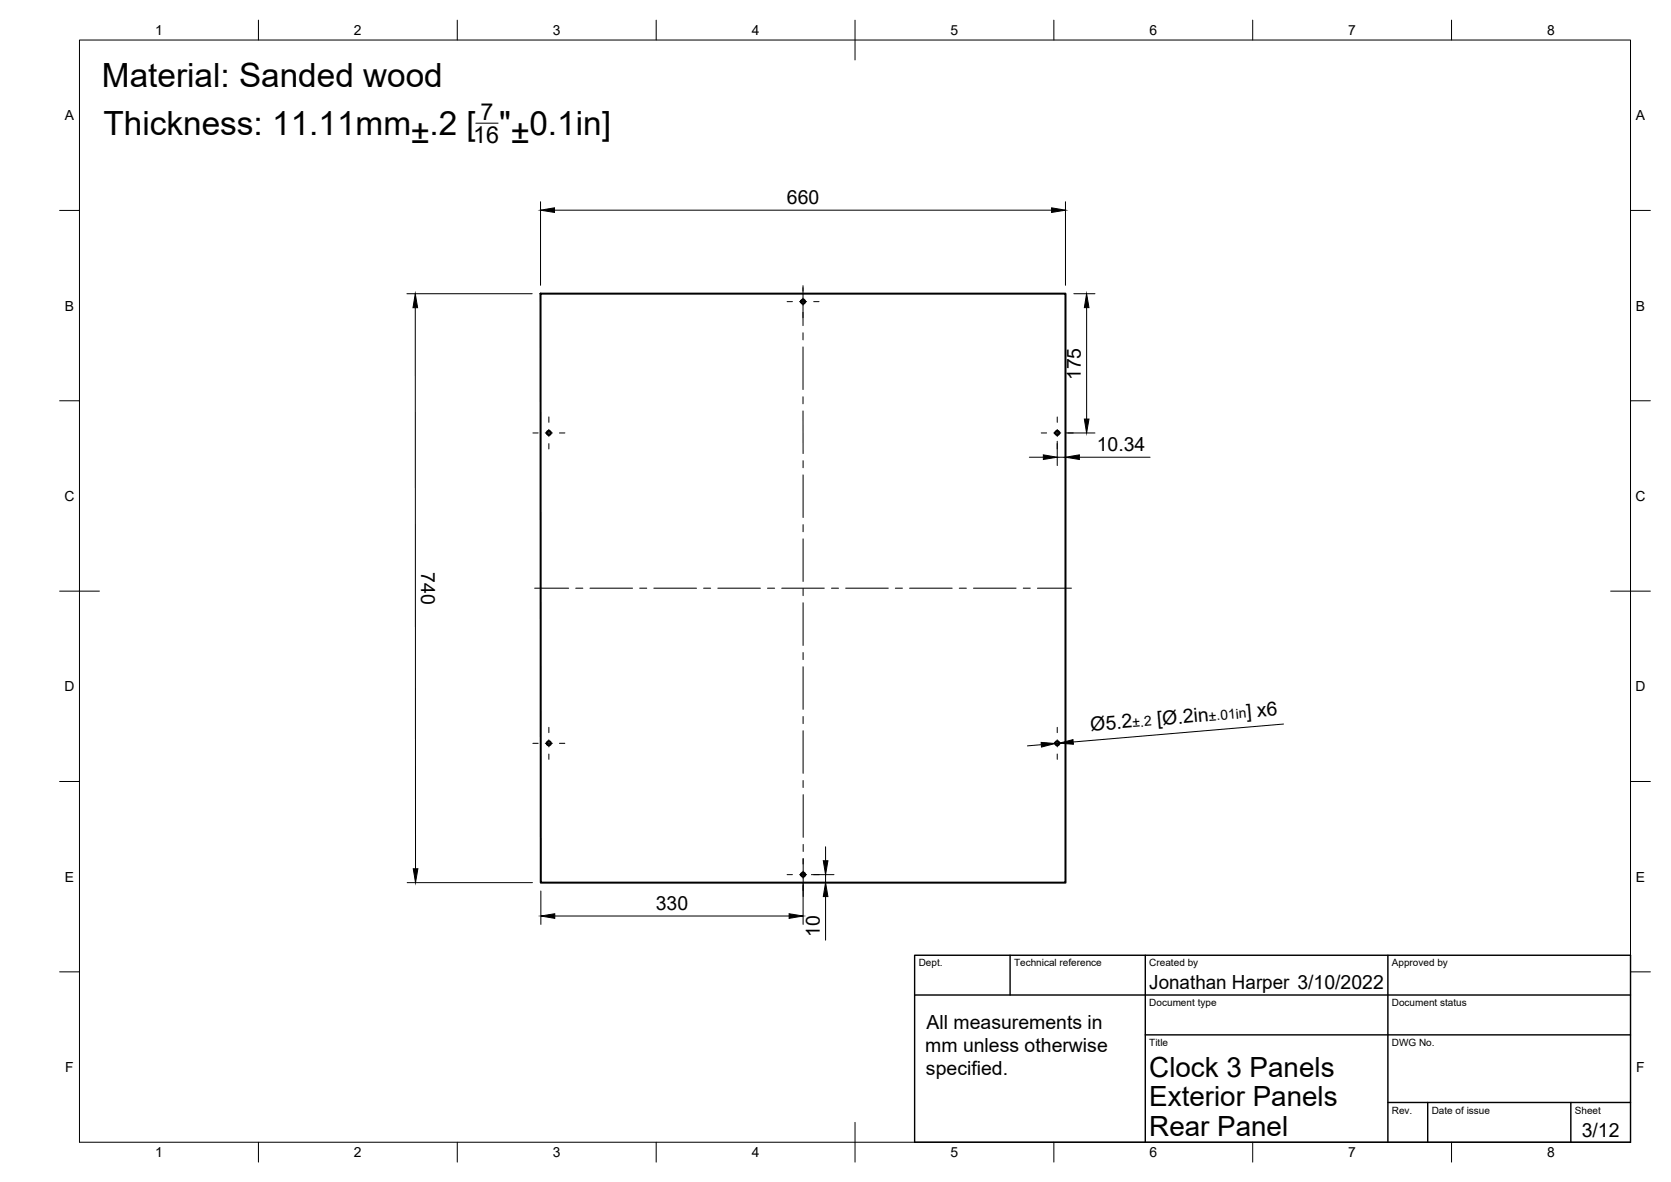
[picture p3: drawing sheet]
<svg xmlns="http://www.w3.org/2000/svg" width="420mm" height="297mm" viewBox="0 0 420 297" stroke-linecap="round" stroke-linejoin="round" font-family="sans-serif">
<!-- layer: Visible -->
<g fill="none" stroke="#000" stroke-width=".51">
<path d="M135.9 73.8h132v148h-131.9z"/>
<circle cx="201.9" cy="75.8" r=".52"/>
<circle cx="138" cy="108.8" r=".52"/>
<circle cx="265.8" cy="108.8" r=".52"/>
<circle cx="138" cy="186.8" r=".52"/>
<circle cx="265.8" cy="186.8" r=".52"/>
<circle cx="201.9" cy="219.8" r=".52"/>
</g>
<!-- layer: Border -->
<g fill="none" stroke="#000" stroke-width=".25">
<path d="M20 10.1h390v276.9h-390zM65 5.1v5M115 5.1v5M165 5.1v5M215 5.1v10M265 5.1v5M315 5.1v5M365 5.1v5M15 52.9h5M410 52.9h5M15 100.7h5M410 100.7h5"/>
<path d="M15 148.6h10M405 148.6h10M15 196.4h5M410 196.4h5M15 244.2h5M410 244.2h5M65 287v5M115 287v5M165 287v5M215 282.1v9.9M265 287v5M315 287v5"/>
<path d="M365 287v5"/>
</g>
<!-- layer: TitleBlock -->
<path d="M230 240.1h180v46.9h-180zM230 250h180M254 240.1v9.9M288 240.1v46.9M349 240.1v46.9M288 260.1h122M349 277.1h61M359 277.1v9.9M395 277.1v9.9" fill="none" stroke="#000" stroke-width=".36"/>
<!-- layer: Center Lines -->
<g fill="none" stroke="#000" stroke-width=".25">
<path d="M197.9 75.8h1.3M201 75.8h1.8M201.9 71.8v10M204.6 75.8h1.3M201.9 83.6v1.8M201.9 87.2v10.7M201.9 99.7v1.8M134 108.8h1.3M137.1 108.8h1.8M138 104.8v1.3M138 107.9v1.8M138 111.5v1.3"/>
<path d="M140.7 108.8h1.3M201.9 103.3v10.7M201.9 115.8v1.7M201.9 119.3v10.8M261.8 108.8h1.4M264.9 108.8h1.8M265.8 104.8v1.3M265.8 107.9v1.8M265.8 111.5v1.3M268.5 108.8h1.4M201.9 131.8v1.8M201.9 135.4v10.7"/>
<path d="M134.4 147.8h8.6M144.8 147.8h1.8M148.3 147.8h10.7M160.8 147.8h1.8M164.4 147.8h10.7M176.9 147.8h1.8M180.5 147.8h10.7M193 147.8h1.8M196.6 147.8h10.7M201.9 147.9v1.8M201.9 151.5v10.7M209.1 147.8h1.7"/>
<path d="M212.6 147.8h10.8M225.1 147.8h1.8M228.7 147.8h10.7M241.2 147.8h1.8M244.8 147.8h10.7M257.3 147.8h1.8M260.9 147.8h8.5M201.9 164v1.8M201.9 167.6v10.7M134 186.8h1.3M137.1 186.8h1.8M138 182.8v1.3"/>
<path d="M138 185.9v1.8M138 189.5v1.3M140.7 186.8h1.3M201.9 180.1v1.7M201.9 183.6v10.7M201.9 196.1v1.8M202 199.7v10.7M261.8 186.8h1.4M264.9 186.8h1.8M265.8 182.8v1.3M265.8 185.9v1.8M265.8 189.5v1.3"/>
<path d="M268.5 186.8h1.4M197.9 219.8h1.3M201 219.8h1.8M201.9 215.8v1.3M201.9 218.9v1.8M202 212.2v1.8M202 215.8v9.5M204.6 219.8h1.4M201.9 222.5v1.3"/>
</g>
<!-- layer: Dimensions -->
<g fill="none" stroke="#000" stroke-width=".25">
<path d="M135.9 50.7v21M139.4 52.8h125M267.9 50.7v21M102.3 73.8h31.5M104.4 77.3l.1 141M270 73.8h5.3M273.2 77.3v28M258.8 114.9h3.5M265.8 110.9v6.1M265.8 114.9h2.1M267.9 108.8h7.4M271.4 114.9h17.8"/>
<path d="M261.8 187.1l-3.5 .3M266.4 186.8h-1.1M322.7 182l-52.9 4.5M204 219.8h5.7M207.6 212.8v3.5M207.6 219.8v2M102.4 221.8h31.5M136 223.9v8.4M139.5 230.2h58.9M201.9 221.9v10.4M207.6 225.3v11"/>
</g>
<g fill="#000" stroke="#000" stroke-width=".25">
<path d="M135.9 52.8l3.5-.6v1.2zM264.4 52.2l3.5 .6-3.5 .6zM104.4 73.8l.6 3.5h-1.2zM273.2 73.8l.6 3.5h-1.2zM262.3 114.3l3.5 .6-3.5 .6zM267.9 114.9l3.5-.6v1.2zM272.6 105.3h1.2l-.6 3.5zM261.8 186.6l3.5 .2-3.4 .9zM266.4 186.8l3.4-.9 .1 1.1zM103.9 218.3h1.2l-.6 3.5zM207 216.3h1.2l-.6 3.5zM136 230.2l3.5-.6v1.2z"/>
<path d="M198.4 229.6l3.5 .6-3.5 .6zM207.6 221.8l.6 3.5h-1.2z"/>
</g>
<!-- layer: Annotations -->
<path d="M119.6 31h5.6" fill="none" stroke="#000" stroke-width=".25"/>
<g font-size="8.4">
<text x="25.6" y="22">Material: Sanded wood</text>
<text x="26.1" y="33.9">Thickness: 11.11mm±.2 [</text>
<text x="125.5" y="33.9">&quot;±0.1in]</text>
</g>
<g font-size="7">
<text x="289" y="270.6">Clock 3 Panels</text>
<text x="289" y="278.1">Exterior Panels</text>
<text x="289" y="285.5">Rear Panel</text>
</g>
<g font-size="5.9">
<text x="119" y="35.9">16</text>
<text x="120.8" y="30.3">7</text>
</g>
<g font-size="4.9">
<text x="197.9" y="51.4">660</text>
<text x="271.8" y="95.6" transform="rotate(-90 271.8 95.6)">175</text>
<text x="275.8" y="113.4">10.34</text>
<text x="105.9" y="143.7" transform="rotate(90 105.9 143.7)">740</text>
<text x="274.3" y="183.7" transform="rotate(-5 274.3 183.7)">Ø5.2</text>
<text x="291.1" y="182.3" transform="rotate(-5 291.1 182.3)">[Ø.2in</text>
<text x="313.5" y="180.3" transform="rotate(-5 313.5 180.3)">] x6</text>
<text x="164.9" y="228.7">330</text>
<text x="206.1" y="235.4" transform="rotate(-90 206.1 235.4)">10</text>
<text x="289" y="248.5">Jonathan Harper 3/10/2022</text>
<text x="233" y="258.5">All measurements in</text>
<text x="232.6" y="264.3">mm unless otherwise</text>
<text x="232.8" y="270.2">specified.</text>
<text x="397.7" y="285.7">3/12</text>
</g>
<g font-size="3.5">
<text x="39" y="8.8">1</text>
<text x="89" y="8.8">2</text>
<text x="139" y="8.8">3</text>
<text x="189" y="8.8">4</text>
<text x="239" y="8.8">5</text>
<text x="289" y="8.8">6</text>
<text x="339" y="8.8">7</text>
<text x="389" y="8.8">8</text>
<text x="16.3" y="30.2">A</text>
<text x="411.3" y="30.2">A</text>
<text x="16.3" y="78">B</text>
<text x="411.3" y="78">B</text>
<text x="16.2" y="125.9">C</text>
<text x="411.2" y="125.9">C</text>
<text x="16.2" y="173.7">D</text>
<text x="411.2" y="173.7">D</text>
<text x="284.9" y="182.8" transform="rotate(-5 284.9 182.8)">±.2</text>
<text x="304.1" y="181.2" transform="rotate(-5 304.1 181.2)">±.01in</text>
<text x="16.3" y="221.6">E</text>
<text x="411.3" y="221.6">E</text>
<text x="16.4" y="269.4">F</text>
<text x="411.4" y="269.4">F</text>
<text x="39" y="290.8">1</text>
<text x="89" y="290.8">2</text>
<text x="139" y="290.8">3</text>
<text x="189" y="290.8">4</text>
<text x="239" y="290.8">5</text>
<text x="289" y="290.8">6</text>
<text x="339" y="290.8">7</text>
<text x="389" y="290.8">8</text>
</g>
<g font-size="2.5">
<text x="231" y="242.9">Dept.</text>
<text x="255" y="242.9">Technical reference</text>
<text x="289" y="242.9">Created by</text>
<text x="350" y="242.9">Approved by</text>
<text x="289" y="252.8">Document type</text>
<text x="350" y="252.8">Document status</text>
<text x="289" y="262.9">Title</text>
<text x="350" y="262.9">DWG No.</text>
<text x="350" y="279.9">Rev.</text>
<text x="360" y="279.9">Date of issue</text>
<text x="396" y="279.9">Sheet</text>
</g>
</svg>
